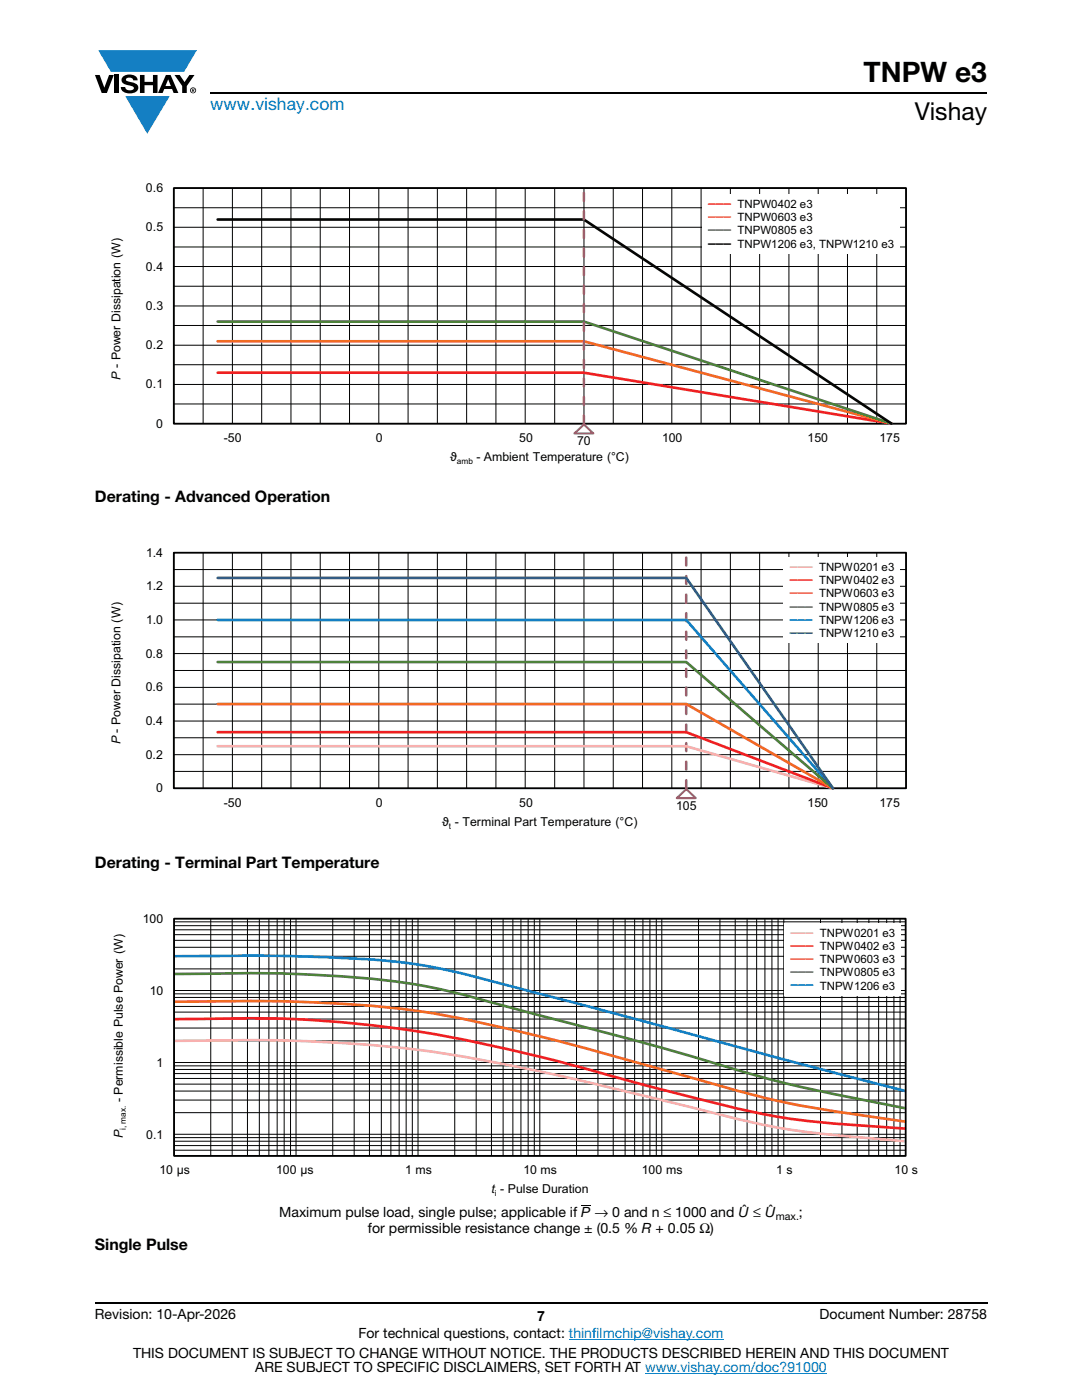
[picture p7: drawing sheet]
<svg xmlns="http://www.w3.org/2000/svg" width="216mm" height="279mm" viewBox="0 0 216 279" stroke-linecap="round" stroke-linejoin="round" font-family="sans-serif">
<g fill="#147fc3">
<path d="M19.6 10h19.7l-2.6 4.3h-1.1h-13.5z"/>
<path d="M25 19.2h8.9l-4.5 7.5z"/>
</g>
<g fill="#000">
<path d="M18.9 15h1l.9 2.5 1-2.5h.9l-1.4 3.6h-1zM22.9 15h.9v3.6h-.9zM24.6 15.3a2.1 2.1 0 0 1 2.8 .3l.1 .4h-.9a.79 .79 0 0 0-.7-.5 .79 .79 0 0 0-.8 .4l.3 .3 1 .2a1.08 1.08 0 0 1 1.2 1 1.08 1.08 0 0 1-1.1 1.2 1.73 1.73 0 0 1-2.4-1.2h.9a.96 .96 0 0 0 .8 .6 .96 .96 0 0 0 .9-.4 1.31 1.31 0 0 0-1.2-.6 1.03 1.03 0 0 1-1.1-.6 1.03 1.03 0 0 1 .2-1.1zM27.9 15h.9v1.3h1.7v-1.3h.9v3.6h-.9v-1.6h-1.7v1.6h-.9zM34.8 15h1.1l.9 1.4 1-1.4h1l-1.5 2.2v1.4h-.9v-1.4zM116 240.4h1.8v.2h-1.8z"/>
<path d="M33.6 15.9l.5 1.3h-1.1zM33.1 15l-1.6 3.6h1l.3-.8h1.5l.3 .8h1l-1.6-3.6z"/>
<path d="M38.4 17.8h.2v.2h-.2zM38.3 17.7v.7h.1v-.3l.4 .3-.2-.3 .2-.2-.1-.2z"/>
<path d="M38.1 18a.46 .46 0 0 1 .9 0 .46 .46 0 0 1-.9 0zM37.9 18a.6 .6 0 0 0 1.2 0 .6 .6 0 0 0-1.2 0z"/>
</g>
<path d="M42 18.6h155M18.9 260h178.1" fill="none" stroke="#000" stroke-width=".36"/>
<path d="M113.5 267.3h30.9M128.7 274h36.3" fill="none" stroke="#007ec4" stroke-width=".2"/>
<g fill="none" stroke="#000" stroke-width=".2">
<path d="M34.7 37.5h146.1v47.1h-146.1zM40.5 37.5v47.1M46.4 37.5v47.1M52.2 37.5v47.1M58.1 37.5v47.1M63.9 37.5v47.1M69.7 37.5v47.1M75.6 37.5v47.1M81.4 37.5v47.1M87.3 37.5v47.1M93.1 37.5v47.1M99 37.5v47.1"/>
<path d="M104.8 37.5v47.1M110.7 37.5v47.1M116.5 37.5v47.1M122.4 37.5v47.1M128.2 37.5v47.1M134.1 37.5v47.1M139.9 37.5v47.1M145.7 37.5v47.1M151.6 37.5v47.1M157.4 37.5v47.1M163.3 37.5v47.1M169.1 37.5v47.1"/>
<path d="M174.9 37.5v47.1M34.7 57.1h146.1M34.7 49.3h146.1M34.7 41.5h146.1M34.7 53.2h146.1M34.7 45.4h146.1M34.7 72.8h146.1M34.7 65h146.1M34.7 76.7h146.1M34.7 68.9h146.1M34.7 61.1h146.1M34.7 80.6h146.1"/>
</g>
<path d="M34.7 37.5h146.1v47.1h-146.1z" fill="none" stroke="#000" stroke-width=".35"/>
<path d="M43.4 74.4h73.1l61.4 10.1" fill="none" stroke="#ee1f23" stroke-width=".53"/>
<path d="M43.4 68.1h73.1l61.4 16.4" fill="none" stroke="#f16b22" stroke-width=".53"/>
<path d="M43.4 64.2h73.1l61.4 20.3" fill="none" stroke="#4e823b" stroke-width=".53"/>
<path d="M43.4 43.8h73.1l61.4 40.7" fill="none" stroke="#040503" stroke-width=".53"/>
<path d="M116.5 84.5v-47" fill="none" stroke="#b9519f" stroke-width=".53" stroke-dasharray="1.6 2.1"/>
<path d="M114.6 86.5l1.9-1.8 1.9 1.8z" fill="none" stroke="#b9519f" stroke-width=".44"/>
<path d="M140.1 38.8h39.4v11.9h-39.4z" fill="#fff"/>
<g fill="none" stroke="#000" stroke-width=".2">
<path d="M34.7 110.3v47M34.7 110.3h146.1v47h-146.1M34.7 113.7h146.1M34.7 117h146.1M40.5 110.3v47M46.4 110.3v47M52.2 110.3v47M58.1 110.3v47M63.9 110.3v47M69.7 110.3v47M75.6 110.3v47M81.4 110.3v47"/>
<path d="M87.3 110.3v47M93.1 110.3v47M99 110.3v47M104.8 110.3v47M110.7 110.3v47M116.5 110.3v47M122.4 110.3v47M128.2 110.3v47M134.1 110.3v47M139.9 110.3v47M145.7 110.3v47M151.6 110.3v47"/>
<path d="M157.4 110.3v47M163.3 110.3v47M169.1 110.3v47M174.9 110.3v47M34.7 120.4h146.1M34.7 127.1h146.1M34.7 133.8h146.1M34.7 123.7h146.1M34.7 130.4h146.1M34.7 137.2h146.1M34.7 140.5h146.1M34.7 147.2h146.1"/>
<path d="M34.7 154h146.1M34.7 143.9h146.1M34.7 150.6h146.1"/>
</g>
<path d="M34.7 110.3h146.1v47h-146.1z" fill="none" stroke="#000" stroke-width=".35"/>
<path d="M135 159.3l1.9-1.8 1.9 1.8z" fill="none" stroke="#b9519f" stroke-width=".44"/>
<path d="M136.9 157.3v-47" fill="none" stroke="#b9519f" stroke-width=".53" stroke-dasharray="1.6 2.1"/>
<path d="M43.4 148.9h93.5l29.3 8.4" fill="none" stroke="#f8adae" stroke-width=".53"/>
<path d="M43.4 146.1h93.5l29.3 11.2" fill="none" stroke="#ee1f23" stroke-width=".53"/>
<path d="M43.4 140.5h93.5l29.3 16.8" fill="none" stroke="#f16b22" stroke-width=".53"/>
<path d="M43.4 123.7h93.5l29.3 33.6" fill="none" stroke="#147fc3" stroke-width=".53"/>
<path d="M43.4 132.1h93.5l29.3 25.2" fill="none" stroke="#4e823b" stroke-width=".53"/>
<path d="M43.4 115.3h93.5l29.3 42" fill="none" stroke="#2b5597" stroke-width=".53"/>
<path d="M156.3 111.3h23.3v17.1h-23.3z" fill="#fff"/>
<g fill="none" stroke="#000" stroke-width=".2">
<path d="M34.7 184h146M34.7 184.7h146M34.7 185.6h146M34.7 186.5h146M34.7 187.7h146M34.7 189.1h146M34.7 190.8h146M34.7 193.4h146M34.7 198.3h146M34.7 199.1h146M34.7 199.9h146M34.7 197.7h146"/>
<path d="M42.1 183.4v47.3M46.3 183.4v47.3M49.4 183.4v47.3M51.7 183.4v47.3M53.7 183.4v47.3M55.3 183.4v47.3M56.7 183.4v47.3M58 183.4v47.3M59.1 183.4v47.3M66.4 183.4v47.3M70.7 183.4v47.3M73.7 183.4v47.3"/>
<path d="M76.1 183.4v47.3M78 183.4v47.3M79.6 183.4v47.3M81 183.4v47.3M82.3 183.4v47.3M83.4 183.4v47.3M90.7 183.4v47.3M95 183.4v47.3M98.1 183.4v47.3M100.4 183.4v47.3M102.3 183.4v47.3M103.9 183.4v47.3"/>
<path d="M105.4 183.4v47.3M106.6 183.4v47.3M107.7 183.4v47.3M115 183.4v47.3M119.3 183.4v47.3M122.4 183.4v47.3M124.7 183.4v47.3M126.6 183.4v47.3M128.3 183.4v47.3M129.7 183.4v47.3M131 183.4v47.3M132.1 183.4v47.3"/>
<path d="M139.4 183.4v47.3M143.7 183.4v47.3M146.7 183.4v47.3M149.1 183.4v47.3M151 183.4v47.3M152.6 183.4v47.3M154 183.4v47.3M155.3 183.4v47.3M156.4 183.4v47.3M163.7 183.4v47.3M168 183.4v47.3M171 183.4v47.3"/>
<path d="M173.4 183.4v47.3M175.3 183.4v47.3M176.9 183.4v47.3M178.4 183.4v47.3M179.6 183.4v47.3M34.7 200.9h146M34.7 202h146M34.7 203.4h146M34.7 205.2h146M34.7 207.7h146M34.7 212.7h146M34.7 213.4h146"/>
<path d="M34.7 214.3h146M34.7 215.2h146M34.7 216.4h146M34.7 217.7h146M34.7 219.5h146M34.7 212h146M34.7 230.7v-47.3h146v47.3M34.7 222.1h146M34.7 227h146M34.7 227.8h146M34.7 228.6h146M34.7 229.6h146"/>
<path d="M34.7 226.4h146"/>
</g>
<path d="M34.9 207.7a378.7 378.7 0 0 1 37.1 .7 279.5 279.5 0 0 1 43.8 7.2l16.3 3.9a402.8 402.8 0 0 0 24.3 5.7l8.9 1.2 15.3 1.4" fill="none" stroke="#f8adae" stroke-width=".53"/>
<path d="M34.9 203.4a316.7 316.7 0 0 1 30.7 .4 242 242 0 0 1 43.6 7.5l19.8 5.4a351 351 0 0 0 27.4 6.4l8.9 1 15.3 1.1" fill="none" stroke="#ee1f23" stroke-width=".53"/>
<path d="M34.9 199.9a382.5 382.5 0 0 1 37.1 .7 182.9 182.9 0 0 1 34.1 5.9l9.2 2.3 16.8 4.6a349.9 349.9 0 0 0 27.7 7.2l7.3 1.3 13.5 1.9" fill="none" stroke="#f16b22" stroke-width=".53"/>
<path d="M34.9 194.4a350.3 350.3 0 0 1 33.9 .5 128.2 128.2 0 0 1 31.3 5.7l21.3 5.6a830.7 830.7 0 0 1 30.4 8.7 431.4 431.4 0 0 0 28.8 6.3" fill="none" stroke="#4e823b" stroke-width=".53"/>
<path d="M34.9 190.8h1.6a395.2 395.2 0 0 1 42 1.1 148.1 148.1 0 0 1 24.7 5.2l19.7 5.2 33.5 9.1 24.2 6.3" fill="none" stroke="#147fc3" stroke-width=".53"/>
<path d="M156.5 184.3h23.3v14.5h-23.3z" fill="#fff"/>
<path d="M34.7 230.7h146" fill="none" stroke="#000" stroke-width=".2"/>
<path d="M34.7 183.3h146v47.4h-146z" fill="none" stroke="#000" stroke-width=".35"/>
<text font-size="5.6" x="172.3" y="16.4">TNPW e3</text>
<text font-size="4.9" x="182.5" y="24">Vishay</text>
<text font-size="3.5" fill="#007ec4" x="42" y="21.9">www.vishay.com</text>
<g font-size="3.2">
<text x="18.9" y="100.2">Derating - Advanced Operation</text>
<text x="18.9" y="173.3">Derating - Terminal Part Temperature</text>
<text x="18.9" y="249.5">Single Pulse</text>
</g>
<g font-size="2.8">
<text x="55.7" y="242.9">Maximum pulse load, single pulse; applicable if P → 0 and n ≤ 1000 and U ≤ U</text>
<text x="148.1" y="242.5">ˆ</text>
<text x="153.4" y="242.5">ˆ</text>
<text x="159.4" y="242.9">;</text>
<text x="73.4" y="246.1">for permissible resistance change ± (0.5 % R + 0.05 Ω)</text>
<text x="18.9" y="263.3">Revision: 10-Apr-2026</text>
<text x="107.2" y="263.6">7</text>
<text x="163.6" y="263.3">Document Number: 28758</text>
<text x="71.5" y="267.1">For technical questions, contact: thinfilmchip@vishay.com</text>
<text x="26.5" y="271">THIS DOCUMENT IS SUBJECT TO CHANGE WITHOUT NOTICE. THE PRODUCTS DESCRIBED HEREIN AND THIS DOCUMENT</text>
<text x="50.9" y="273.8">ARE SUBJECT TO SPECIFIC DISCLAIMERS, SET FORTH AT www.vishay.com/doc?91000</text>
</g>
<g font-size="2.5">
<text x="29.1" y="38.3">0.6</text>
<text x="29.1" y="46.2">0.5</text>
<text x="29.1" y="54">0.4</text>
<text x="29.1" y="61.8">0.3</text>
<text x="29.1" y="69.7">0.2</text>
<text x="24" y="75.8" transform="rotate(-90 24 75.8)">P - Power Dissipation (W)</text>
<text x="29.1" y="77.5">0.1</text>
<text x="31.2" y="85.3">0</text>
<text x="44.7" y="88.2">-50</text>
<text x="75" y="88.2">0</text>
<text x="103.6" y="88.2">50</text>
<text x="115.2" y="88.9">70</text>
<text x="132.1" y="88.2">100</text>
<text x="161.2" y="88.3">150</text>
<text x="175.5" y="88.3">175</text>
<text x="89.8" y="92">ϑ</text>
<text x="95.1" y="92">- Ambient Temperature (°C)</text>
<text x="29.2" y="111.1">1.4</text>
<text x="29.2" y="117.8">1.2</text>
<text x="29.2" y="124.5">1.0</text>
<text x="29.1" y="131.2">0.8</text>
<text x="29.1" y="138">0.6</text>
<text x="24" y="148.5" transform="rotate(-90 24 148.5)">P - Power Dissipation (W)</text>
<text x="29.1" y="144.7">0.4</text>
<text x="29.1" y="151.4">0.2</text>
<text x="31.2" y="158.1">0</text>
<text x="44.7" y="161">-50</text>
<text x="75" y="161">0</text>
<text x="103.6" y="161">50</text>
<text x="134.9" y="161.7">105</text>
<text x="161.2" y="161">150</text>
<text x="175.5" y="161">175</text>
<text x="88.2" y="164.8">ϑ - Terminal Part Temperature (°C)</text>
<text x="28.5" y="184.1">100</text>
<text x="29.9" y="198.6">10</text>
<text x="31.2" y="212.9">1</text>
<text x="24.5" y="220" transform="rotate(-90 24.5 220)">- Permissible Pulse Power (W)</text>
<text x="24.5" y="227.2" transform="rotate(-90 24.5 227.2)">P</text>
<text x="29.2" y="227.2">0.1</text>
<text x="31.8" y="234.3">10 μs</text>
<text x="55.1" y="234.3">100 μs</text>
<text x="80.8" y="234.3">1 ms</text>
<text x="98.1" y="238.2">t - Pulse Duration</text>
<text x="104.4" y="234.3">10 ms</text>
<text x="128.1" y="234.3">100 ms</text>
<text x="154.9" y="234.3">1 s</text>
<text x="178.5" y="234.3">10 s</text>
</g>
<g font-size="2.3">
<text x="147.2" y="41.5">TNPW0402 e3</text>
<text x="147.2" y="46.8">TNPW0805 e3</text>
<text x="147.2" y="44.1">TNPW0603 e3</text>
<text x="147.2" y="49.4">TNPW1206 e3, TNPW1210 e3</text>
<text x="163.4" y="114">TNPW0201 e3</text>
<text x="163.4" y="116.6">TNPW0402 e3</text>
<text x="163.4" y="119.2">TNPW0603 e3</text>
<text x="163.4" y="121.9">TNPW0805 e3</text>
<text x="163.4" y="124.5">TNPW1206 e3</text>
<text x="163.4" y="127.1">TNPW1210 e3</text>
<text x="163.6" y="187">TNPW0201 e3</text>
<text x="163.6" y="189.6">TNPW0402 e3</text>
<text x="163.6" y="192.2">TNPW0603 e3</text>
<text x="163.6" y="194.9">TNPW0805 e3</text>
<text x="163.6" y="197.5">TNPW1206 e3</text>
</g>
<text font-size="2.1" x="154.8" y="243.4">max.</text>
<g font-size="1.7">
<text x="91.2" y="92.6">amb</text>
<text x="89.6" y="165.4">t</text>
<text x="25.1" y="225.5" transform="rotate(-90 25.1 225.5)">i, max.</text>
<text x="98.7" y="238.7">i</text>
</g>
<g font-size="1.5" fill="#ee1f23">
<text x="141.3" y="41.1">▬▬▬</text>
<text x="157.6" y="116.2">▬▬▬</text>
<text x="157.7" y="189.2">▬▬▬</text>
</g>
<g font-size="1.5" fill="#f16b22">
<text x="141.3" y="43.7">▬▬▬</text>
<text x="157.6" y="118.8">▬▬▬</text>
<text x="157.7" y="191.8">▬▬▬</text>
</g>
<g font-size="1.5" fill="#4e823b">
<text x="141.3" y="46.3">▬▬▬</text>
<text x="157.6" y="121.4">▬▬▬</text>
<text x="157.7" y="194.4">▬▬▬</text>
</g>
<text font-size="1.5" fill="#040503" x="141.3" y="49">▬▬▬</text>
<g font-size="1.5" fill="#f8adae">
<text x="157.6" y="113.5">▬▬▬</text>
<text x="157.7" y="186.5">▬▬▬</text>
</g>
<g font-size="1.5" fill="#147fc3">
<text x="157.6" y="124.1">▬▬▬</text>
<text x="157.7" y="197.1">▬▬▬</text>
</g>
<text font-size="1.5" fill="#2b5597" x="157.6" y="126.7">▬▬▬</text>
</svg>
